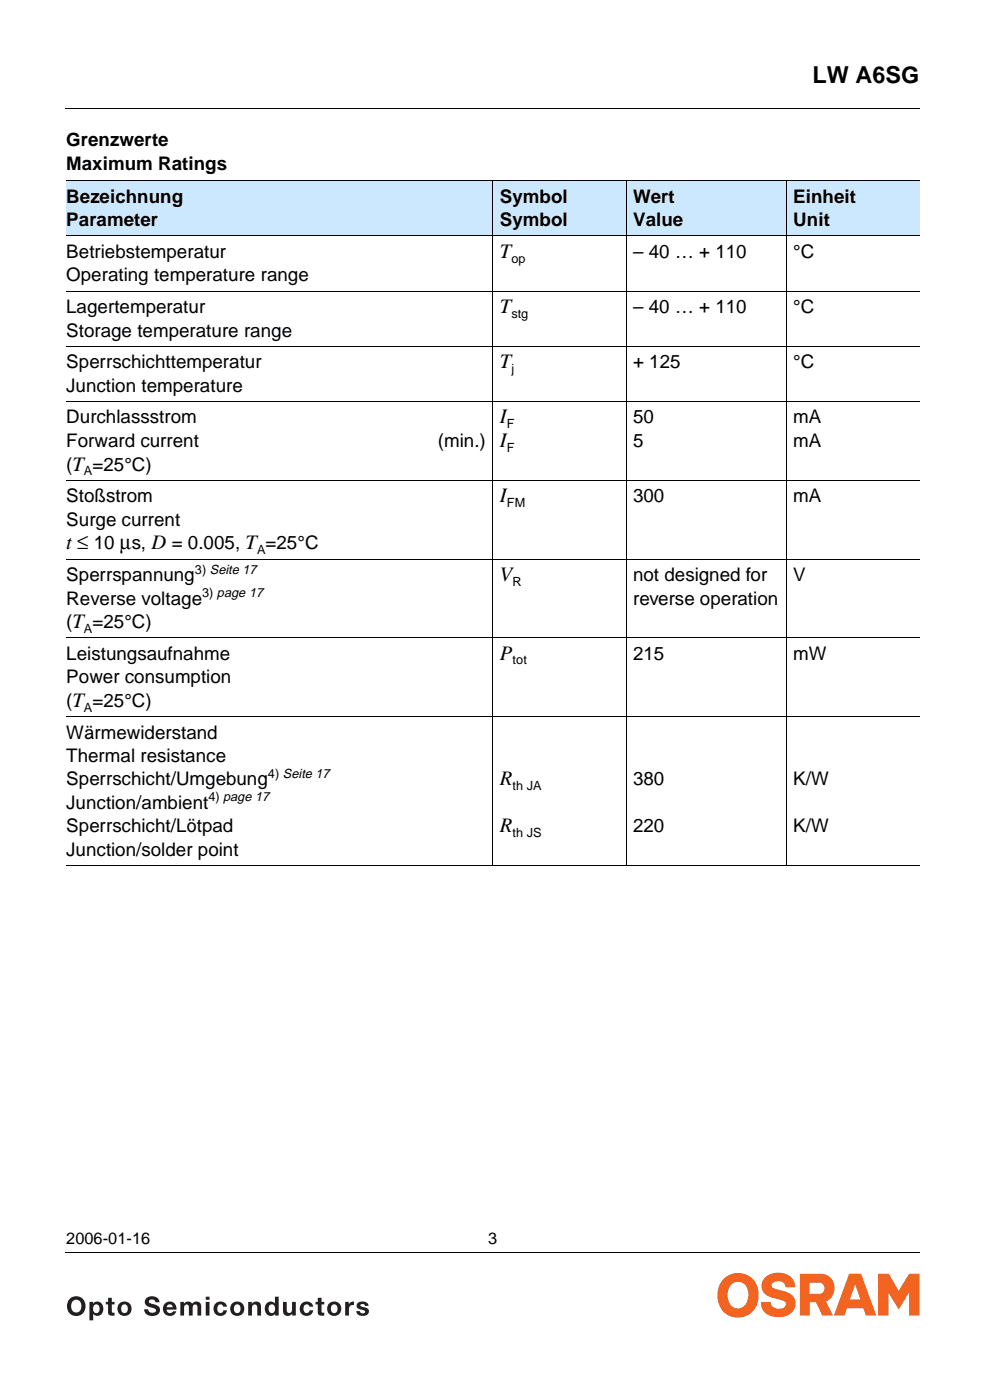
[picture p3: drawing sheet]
<svg xmlns="http://www.w3.org/2000/svg" width="207mm" height="294mm" viewBox="0 0 207 294" stroke-linecap="round" stroke-linejoin="round" font-family="sans-serif">
<path d="M13.8 22.7l.1 .2zM13.8 263.2l.1 .2z" fill="#000"/>
<path d="M13.9 22.8h179.3M13.9 263.3h179.3" fill="none" stroke="#000" stroke-width=".21"/>
<path d="M13.9 267.4h179.3v10.4h-179.3z" fill="#fff"/>
<g fill="#f36421">
<path d="M160.6 268.6a4.2 4.2 0 0 1 5.9 .3l.3 .5 .2 1.1-2-.1a1.6 1.6 0 0 0-1.2-1.2 1.6 1.6 0 0 0-1.6 .6l-.1 .7 .4 .2 1.2 .4a4.3 4.3 0 0 1 3.2 1.9 2.87 2.87 0 0 1-2.6 3.8 3.5 3.5 0 0 1-4.5-2.6v-.6h2.1a1.77 1.77 0 0 0 2.8 1.2 .78 .78 0 0 0-.1-1.4l-1.2-.4a5.5 5.5 0 0 1-2.9-1.2 2.46 2.46 0 0 1 .1-3.2z"/>
<path d="M184.4 267.7h2.3l2 3.6 2.2-3.6h2.2v8.8h-2.1v-4.9l-2.2 3.6-2.2-3.5v4.8h-2.2z"/>
</g>
<g fill="#f36421">
<path d="M178.3 267.7h2.5l3.2 8.8h-2.2l-.5-1.6h-3.4l-.6 1.6h-2.2zM179.6 269.9l-1.1 3.2h2.2z" fill-rule="evenodd"/>
<path d="M168 267.7h4.5a3 3 0 0 1 2.8 2.5 3 3 0 0 1-1.8 3.3l1.4 3h-2.2l-1.3-2.8h-1.4v2.8h-2zM170 269.6h2.1a1.19 1.19 0 0 1 1.1 1.1 1.19 1.19 0 0 1-1 1.2h-2.2z" fill-rule="evenodd"/>
<path d="M152.2 268.6a5.1 5.1 0 0 0 .5 7.7 4.4 4.4 0 0 0 6.6-4.1 4.3 4.3 0 0 0-2.3-4.2 4.3 4.3 0 0 0-4.8 .6zM153.5 270.1a2.12 2.12 0 0 1 2.4-.6 2.12 2.12 0 0 1 1.3 2.1 2.72 2.72 0 0 1-2.2 3.4 2.63 2.63 0 0 1-2.2-3.4l.4-1.1z" fill-rule="evenodd"/>
</g>
<g fill="#231f20">
<path d="M22.7 272.7h.8v.9h.6v.5h-.6v1.7l.6 .1v.6h-.5a.71 .71 0 0 1-.9-.7v-1.7h-.5v-.5h.5z"/>
<path d="M30.7 272.8a1.64 1.64 0 0 1 2.8 .9h-.9a.72 .72 0 0 0-.6-.6 .72 .72 0 0 0-.7 .4l.2 .4 .9 .2a1.18 1.18 0 0 1 1.2 1.2 1.18 1.18 0 0 1-1.1 1.2 1.67 1.67 0 0 1-2.2-1.3h.8a.87 .87 0 0 0 .8 .7 .87 .87 0 0 0 .9-.5 1.21 1.21 0 0 0-1.2-.7 1.14 1.14 0 0 1-1.1-.6 1.14 1.14 0 0 1 .2-1.3z"/>
<path d="M37.9 273.6h.7v.4a1.03 1.03 0 0 1 1.7 0 1.04 1.04 0 0 1 1.2-.4 1.04 1.04 0 0 1 .8 .9v2h-.8v-1.7a.54 .54 0 0 0-.6-.7 .54 .54 0 0 0-.4 .8v1.6h-.8v-1.6a.51 .51 0 0 0-.3-.7 .51 .51 0 0 0-.7 .3v2h-.8z"/>
<path d="M45.4 273.8a1.41 1.41 0 0 1 2.3 .8h-.8a.67 .67 0 0 0-.9-.4 .67 .67 0 0 0-.4 .8 .67 .67 0 0 0 .5 .9 .67 .67 0 0 0 .8-.5h.8a1.47 1.47 0 0 1-2.1 1 1.47 1.47 0 0 1-.5-2.3z"/>
<path d="M52.1 273.6h.8v.4a1.06 1.06 0 0 1 1.2-.4 1.06 1.06 0 0 1 .7 1.1v1.8h-.8v-1.7a.56 .56 0 0 0-.4-.7 .56 .56 0 0 0-.6 .5l-.1 1.9h-.8z"/>
<path d="M59.4 273.6h.8v1.6a.56 .56 0 0 0 .4 .7 .56 .56 0 0 0 .7-.4v-1.9h.8v2.9h-.7v-.4a1.06 1.06 0 0 1-1.3 .4 1.06 1.06 0 0 1-.7-1.1z"/>
<path d="M63.5 273.8a1.41 1.41 0 0 1 2.3 .8h-.8a.67 .67 0 0 0-.9-.4 .67 .67 0 0 0-.4 .8 .67 .67 0 0 0 .5 .9 .67 .67 0 0 0 .8-.5h.8a1.47 1.47 0 0 1-2.1 1 1.47 1.47 0 0 1-.5-2.3z"/>
<path d="M66.7 272.7h.8v.9h.6v.5h-.6l.1 1.7 .5 .1v.6h-.5a.71 .71 0 0 1-.9-.7v-1.7h-.4v-.5h.4z"/>
<path d="M72.5 273.6h.7l.1 .5a.97 .97 0 0 1 1-.6v.8h-.1a.78 .78 0 0 0-.9 .9v1.3h-.8z"/>
<path d="M75.2 273.8a1.42 1.42 0 0 1 2.2 .6h-.7a.53 .53 0 0 0-.5-.3 .53 .53 0 0 0-.5 .2l.3 .3 .6 .1a.89 .89 0 0 1 .9 .9 .89 .89 0 0 1-.9 .9h-.4a1.18 1.18 0 0 1-1.4-1h.8a.53 .53 0 0 0 .5 .5 .53 .53 0 0 0 .5-.5l-.8-.3a.81 .81 0 0 1-.8-.5 .81 .81 0 0 1 .2-.9z"/>
<path d="M15.3 273.4a1.17 1.17 0 0 1 1.5 .1 1.17 1.17 0 0 1 .3 1.4 1.08 1.08 0 0 1-1.3 .9 1.08 1.08 0 0 1-.9-1.3zM14.6 273a2.08 2.08 0 0 0-.2 2.7 2.08 2.08 0 0 0 2.7 .6 2.06 2.06 0 0 0 .5-3 2.06 2.06 0 0 0-3-.3z"/>
<path d="M19.7 274.4a.7 .7 0 0 1 .9-.2 .7 .7 0 0 1 .3 .8 .71 .71 0 0 1-.7 1 .71 .71 0 0 1-.7-1zM18.8 273.6v3.9h.8v-1.4a1.22 1.22 0 0 0 1.4 .3 1.22 1.22 0 0 0 .7-1.3 1.25 1.25 0 0 0-.6-1.4 1.25 1.25 0 0 0-1.6 .3v-.4z"/>
<path d="M25.6 274.4a.71 .71 0 0 1 .9-.2 .71 .71 0 0 1 .3 .8 .72 .72 0 0 1-.7 1 .72 .72 0 0 1-.7-1zM24.7 275a1.52 1.52 0 0 0 3 0 1.52 1.52 0 0 0-3 0z"/>
<path d="M35.1 274.3a.64 .64 0 0 1 .8-.2 .64 .64 0 0 1 .4 .6h-1.3zM34.8 273.8a1.49 1.49 0 0 0-.1 2.4 1.49 1.49 0 0 0 2.3-.6h-.7a.7 .7 0 0 1-.8 .3 .7 .7 0 0 1-.5-.7h2.1a1.44 1.44 0 0 0-.7-1.5 1.44 1.44 0 0 0-1.6 .1z"/>
<path d="M43.2 273.6h.8v2.9h-.8zM43.2 272.5h.8v.7h-.8z"/>
<path d="M49.3 274.4a.71 .71 0 0 1 .9-.2 .71 .71 0 0 1 .3 .8 .72 .72 0 0 1-.7 1 .72 .72 0 0 1-.7-1zM48.3 275a1.55 1.55 0 0 0 3.1 0 1.55 1.55 0 0 0-3.1 0z"/>
<path d="M56.6 274.4a.7 .7 0 0 1 .8-.2 .7 .7 0 0 1 .4 .8 .72 .72 0 0 1-.7 1 .72 .72 0 0 1-.7-1zM56.1 273.8a1.5 1.5 0 0 0-.4 1.9 1.5 1.5 0 0 0 1.7 .7l.4-.3v.4h.7v-4h-.8v1.4l-.3-.3a1.21 1.21 0 0 0-1.3 .2z"/>
<path d="M69.6 274.4a.71 .71 0 0 1 .9-.2 .71 .71 0 0 1 .4 .8 .72 .72 0 0 1-.7 1 .72 .72 0 0 1-.7-1zM68.7 275a1.52 1.52 0 0 0 3 0 1.52 1.52 0 0 0-3 0z"/>
</g>
<g fill="#cbe8ff">
<path d="M13.9 38h89.6v11.6h-89.6z"/>
<path d="M103.5 38h28v11.6h-28z"/>
<path d="M131.5 38h33.6v11.6h-33.6z"/>
<path d="M165.1 38h28v11.6h-28z"/>
</g>
<g fill="none" stroke="#000" stroke-width=".21">
<path d="M13.9 38h179.2M103.5 37.9v144.1M131.5 37.9v144.1M165.1 37.9v144.1M13.9 49.6h179.2M13.9 61.2h179.2M13.9 72.8h179.2M13.9 84.4h179.2M13.9 100.9h179.2M13.9 117.5h179.2M13.9 134h179.2M13.9 150.6h179.2"/>
<path d="M13.9 182h179.2"/>
</g>
<text font-size="4.9" x="170.6" y="17.4">LW A6SG</text>
<g font-size="4.3">
<text x="105" y="54.2">T</text>
<text x="105" y="65.8">T</text>
<text x="105" y="77.4">T</text>
<text x="105" y="89">I</text>
<text x="105" y="94">I</text>
<text x="105" y="105.6">I</text>
<text x="13.9" y="115.5">t ≤ 10 µs, D = 0.005, T =25°C</text>
<text x="105" y="122.1">V</text>
<text x="105" y="138.7">P</text>
<text x="105" y="165.1">R</text>
<text x="105" y="174.9">R</text>
</g>
<g font-size="3.9">
<text x="13.9" y="30.7">Grenzwerte</text>
<text x="13.9" y="35.7">Maximum Ratings</text>
<text x="13.9" y="42.6">Bezeichnung</text>
<text x="13.9" y="47.5">Parameter</text>
<text x="105" y="42.6">Symbol</text>
<text x="105" y="47.5">Symbol</text>
<text x="133" y="42.6">Wert</text>
<text x="133" y="47.5">Value</text>
<text x="166.6" y="42.6">Einheit</text>
<text x="166.6" y="47.5">Unit</text>
<text x="13.9" y="54.2">Betriebstemperatur</text>
<text x="13.9" y="59.1">Operating temperature range</text>
<text x="133" y="54.2">– 40 … + 110</text>
<text x="166.6" y="54.2">°C</text>
<text x="13.9" y="65.8">Lagertemperatur</text>
<text x="133" y="65.8">– 40 … + 110</text>
<text x="166.6" y="65.8">°C</text>
<text x="13.9" y="70.8">Storage temperature range</text>
<text x="13.9" y="77.4">Sperrschichttemperatur</text>
<text x="133" y="77.4">+ 125</text>
<text x="166.6" y="77.4">°C</text>
<text x="13.9" y="82.4">Junction temperature</text>
<text x="13.9" y="89">Durchlassstrom</text>
<text x="133" y="89">50</text>
<text x="166.6" y="89">mA</text>
<text x="13.9" y="94">Forward current</text>
<text x="92" y="94">(min.)</text>
<text x="133" y="94">5</text>
<text x="166.6" y="94">mA</text>
<text x="13.9" y="98.9">(T =25°C)</text>
<text x="13.9" y="105.6">Stoßstrom</text>
<text x="133" y="105.6">300</text>
<text x="166.6" y="105.6">mA</text>
<text x="13.9" y="110.5">Surge current</text>
<text x="13.9" y="122.1">Sperrspannung</text>
<text x="133" y="122.1">not designed for</text>
<text x="166.6" y="122.1">V</text>
<text x="13.9" y="127.1">Reverse voltage</text>
<text x="13.9" y="132">(T =25°C)</text>
<text x="133" y="127.1">reverse operation</text>
<text x="13.9" y="138.7">Leistungsaufnahme</text>
<text x="13.9" y="143.6">Power consumption</text>
<text x="133" y="138.7">215</text>
<text x="166.6" y="138.7">mW</text>
<text x="13.9" y="148.5">(T =25°C)</text>
<text x="13.9" y="155.2">Wärmewiderstand</text>
<text x="13.9" y="160.1">Thermal resistance</text>
<text x="13.9" y="165.1">Sperrschicht/Umgebung</text>
<text x="133" y="165.1">380</text>
<text x="166.6" y="165.1">K/W</text>
<text x="13.9" y="170">Junction/ambient</text>
<text x="13.9" y="174.9">Sperrschicht/Lötpad</text>
<text x="13.9" y="179.9">Junction/solder point</text>
<text x="133" y="174.9">220</text>
<text x="166.6" y="174.9">K/W</text>
</g>
<g font-size="3.4">
<text x="13.9" y="261.4">2006-01-16</text>
<text x="102.5" y="261.4">3</text>
</g>
<g font-size="2.7">
<text x="107.4" y="55.2">op</text>
<text x="107.4" y="66.8">stg</text>
<text x="107.4" y="78.4">j</text>
<text x="106.4" y="90">F</text>
<text x="106.4" y="94.9">F</text>
<text x="17.6" y="99.9">A</text>
<text x="106.4" y="106.5">FM</text>
<text x="54" y="116.4">A</text>
<text x="40.9" y="120.5">3) Seite 17</text>
<text x="42.4" y="125.4">3) page 17</text>
<text x="107.7" y="123.1">R</text>
<text x="17.6" y="133">A</text>
<text x="107.7" y="139.6">tot</text>
<text x="17.6" y="149.5">A</text>
<text x="56.3" y="163.5">4) Seite 17</text>
<text x="107.7" y="166">th JA</text>
<text x="43.8" y="168.4">4) page 17</text>
<text x="107.7" y="176">th JS</text>
</g>
</svg>
